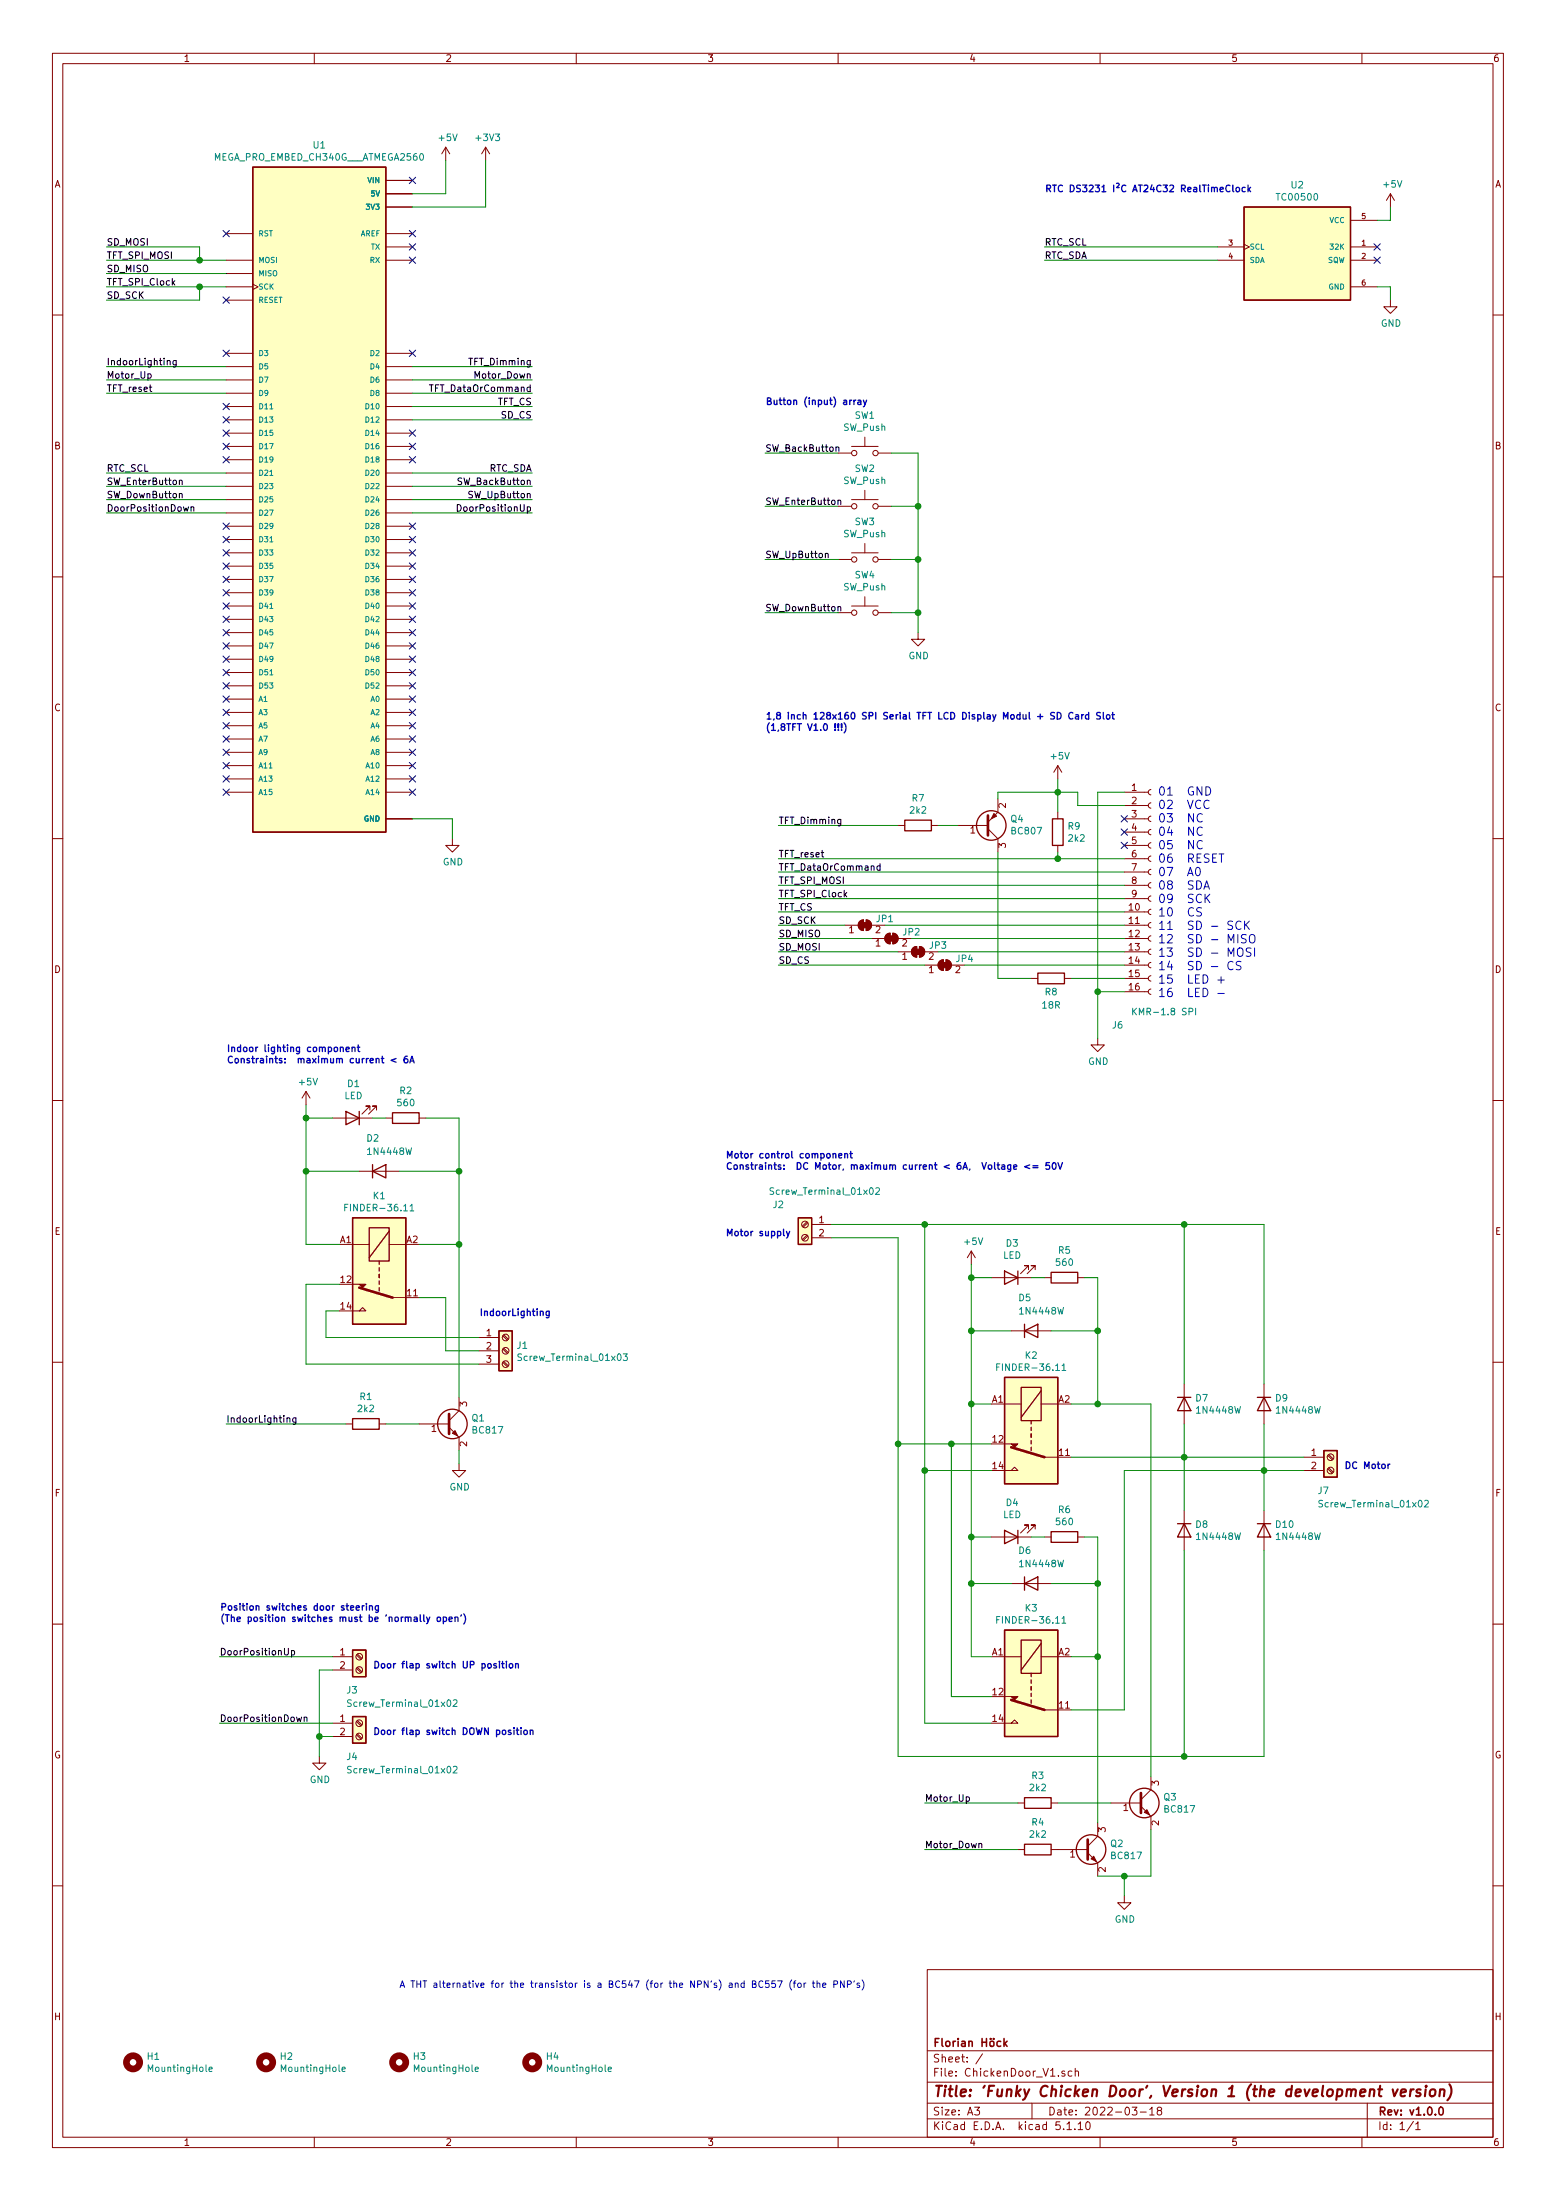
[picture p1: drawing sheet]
EESchema Schematic File Version 4
EELAYER 30 0
EELAYER END
$Descr A3 11693 16535 portrait
encoding utf-8
Sheet 1 1
Title "'Funky Chicken Door', Version 1 (the development version)"
Date "2022-03-18"
Rev "v1.0.0"
Comp "Florian Höck"
Comment1 ""
Comment2 ""
Comment3 ""
Comment4 ""
$EndDescr
$Comp
L power:GND #PWR013
U 1 1
P 8250 7800
F 0 "#PWR013" H 8250 7550 50  0001 C CNN
F 1 "GND" H 8255 7627 50  0000 C CNN
F 2 "" H 8250 7800 50  0001 C CNN
F 3 "" H 8250 7800 50  0001 C CNN
	1    8250 7800
	1    0    0    -1  
$EndComp
Text Notes 8700 7500 0    63   ~ 0
01  GND\n02  VCC\n03  NC\n04  NC\n05  NC\n06  RESET\n07  A0\n08  SDA\n09  SCK\n10  CS\n11  SD - SCK\n12  SD - MISO\n13  SD - MOSI\n14  SD - CS\n15  LED +\n16  LED -
Wire Wire Line
	8450 6450 7950 6450
Wire Wire Line
	8450 6550 5850 6550
Wire Wire Line
	8450 6650 5850 6650
Wire Wire Line
	8450 6750 5850 6750
Wire Wire Line
	8450 6850 5850 6850
Text Label 5850 6450 0    50   ~ 0
TFT_reset
Text Label 5850 6550 0    50   ~ 0
TFT_DataOrCommand
Text Label 5850 6650 0    50   ~ 0
TFT_SPI_MOSI
Text Label 5850 6750 0    50   ~ 0
TFT_SPI_Clock
Text Label 5850 6850 0    50   ~ 0
TFT_CS
Text Notes 5750 5500 0    50   ~ 10
1,8 inch 128x160 SPI Serial TFT LCD Display Modul + SD Card Slot\n(1,8TFT V1.0 !!!)
Text Notes 7850 1450 0    50   ~ 10
RTC DS3231 I²C AT24C32 RealTimeClock
Text Label 7850 1850 0    50   ~ 0
RTC_SCL
Text Label 7850 1950 0    50   ~ 0
RTC_SDA
$Comp
L Device:R R8
U 1 1
P 7900 7350
F 0 "R8" V 8000 7350 50  0000 C CNN
F 1 "18R" V 8100 7350 50  0000 C CNN
F 2 "Resistor_SMD:R_0805_2012Metric" V 7830 7350 50  0001 C CNN
F 3 "~" H 7900 7350 50  0001 C CNN
	1    7900 7350
	0    1    1    0   
$EndComp
Wire Wire Line
	8250 7450 8450 7450
$Comp
L power:+5V #PWR010
U 1 1
P 7950 5850
F 0 "#PWR010" H 7950 5700 50  0001 C CNN
F 1 "+5V" H 7965 6023 50  0000 C CNN
F 2 "" H 7950 5850 50  0001 C CNN
F 3 "" H 7950 5850 50  0001 C CNN
	1    7950 5850
	1    0    0    -1  
$EndComp
Wire Wire Line
	8450 6050 8100 6050
$Comp
L Device:R R9
U 1 1
P 7950 6250
F 0 "R9" H 8020 6296 50  0000 L CNN
F 1 "2k2" H 8020 6205 50  0000 L CNN
F 2 "Resistor_SMD:R_0805_2012Metric" V 7880 6250 50  0001 C CNN
F 3 "~" H 7950 6250 50  0001 C CNN
	1    7950 6250
	1    0    0    -1  
$EndComp
$Comp
L Switch:SW_Push SW1
U 1 1
P 6500 3400
F 0 "SW1" H 6500 3685 50  0000 C CNN
F 1 "SW_Push" H 6500 3594 50  0000 C CNN
F 2 "Button_Switch_THT:SW_PUSH_6mm_H9.5mm" H 6500 3600 50  0001 C CNN
F 3 "~" H 6500 3600 50  0001 C CNN
	1    6500 3400
	1    0    0    -1  
$EndComp
$Comp
L Switch:SW_Push SW2
U 1 1
P 6500 3800
F 0 "SW2" H 6500 4085 50  0000 C CNN
F 1 "SW_Push" H 6500 3994 50  0000 C CNN
F 2 "Button_Switch_THT:SW_PUSH_6mm_H9.5mm" H 6500 4000 50  0001 C CNN
F 3 "~" H 6500 4000 50  0001 C CNN
	1    6500 3800
	1    0    0    -1  
$EndComp
$Comp
L Switch:SW_Push SW3
U 1 1
P 6500 4200
F 0 "SW3" H 6500 4485 50  0000 C CNN
F 1 "SW_Push" H 6500 4394 50  0000 C CNN
F 2 "Button_Switch_THT:SW_PUSH_6mm_H9.5mm" H 6500 4400 50  0001 C CNN
F 3 "~" H 6500 4400 50  0001 C CNN
	1    6500 4200
	1    0    0    -1  
$EndComp
$Comp
L Switch:SW_Push SW4
U 1 1
P 6500 4600
F 0 "SW4" H 6500 4885 50  0000 C CNN
F 1 "SW_Push" H 6500 4794 50  0000 C CNN
F 2 "Button_Switch_THT:SW_PUSH_6mm_H9.5mm" H 6500 4800 50  0001 C CNN
F 3 "~" H 6500 4800 50  0001 C CNN
	1    6500 4600
	1    0    0    -1  
$EndComp
$Comp
L power:GND #PWR07
U 1 1
P 6900 4750
F 0 "#PWR07" H 6900 4500 50  0001 C CNN
F 1 "GND" H 6905 4577 50  0000 C CNN
F 2 "" H 6900 4750 50  0001 C CNN
F 3 "" H 6900 4750 50  0001 C CNN
	1    6900 4750
	1    0    0    -1  
$EndComp
Wire Wire Line
	6700 4600 6900 4600
Wire Wire Line
	6900 4600 6900 4750
Wire Wire Line
	6900 4600 6900 4200
Wire Wire Line
	6900 4200 6700 4200
Connection ~ 6900 4600
Wire Wire Line
	6900 4200 6900 3800
Wire Wire Line
	6900 3800 6700 3800
Connection ~ 6900 4200
Wire Wire Line
	6900 3800 6900 3400
Wire Wire Line
	6900 3400 6700 3400
Connection ~ 6900 3800
Wire Wire Line
	5750 3400 6300 3400
Wire Wire Line
	6300 3800 5750 3800
Wire Wire Line
	6300 4200 5750 4200
Wire Wire Line
	6300 4600 5750 4600
Text Label 5750 3400 0    50   ~ 0
SW_BackButton
Text Label 5750 3800 0    50   ~ 0
SW_EnterButton
Text Label 5750 4200 0    50   ~ 0
SW_UpButton
Text Label 5750 4600 0    50   ~ 0
SW_DownButton
$Comp
L Connector:Screw_Terminal_01x02 J7
U 1 1
P 10000 10950
F 0 "J7" H 9900 10700 50  0000 L CNN
F 1 "Screw_Terminal_01x02" H 9900 10600 50  0000 L CNN
F 2 "TerminalBlock_Phoenix:TerminalBlock_Phoenix_MKDS-1,5-2-5.08_1x02_P5.08mm_Horizontal" H 10000 10950 50  0001 C CNN
F 3 "~" H 10000 10950 50  0001 C CNN
	1    10000 10950
	1    0    0    -1  
$EndComp
$Comp
L Connector:Screw_Terminal_01x02 J2
U 1 1
P 6050 9200
F 0 "J2" H 6250 9350 50  0000 C CNN
F 1 "Screw_Terminal_01x02" H 5900 9450 50  0000 C CNN
F 2 "TerminalBlock_Phoenix:TerminalBlock_Phoenix_MKDS-1,5-2-5.08_1x02_P5.08mm_Horizontal" H 6050 9200 50  0001 C CNN
F 3 "~" H 6050 9200 50  0001 C CNN
	1    6050 9200
	-1   0    0    -1  
$EndComp
Wire Wire Line
	7450 10550 7300 10550
Wire Wire Line
	7300 10550 7300 10000
Wire Wire Line
	7300 10000 7600 10000
Wire Wire Line
	7450 12450 7300 12450
Wire Wire Line
	7300 12450 7300 11900
Wire Wire Line
	7300 11900 7600 11900
Wire Wire Line
	7900 11900 8250 11900
Wire Wire Line
	8250 11900 8250 12450
Wire Wire Line
	8250 12450 8050 12450
Wire Wire Line
	7900 10000 8250 10000
Wire Wire Line
	8250 10000 8250 10550
Wire Wire Line
	8250 10550 8050 10550
Wire Wire Line
	7450 12750 7150 12750
Wire Wire Line
	7150 12750 7150 10850
Wire Wire Line
	7150 10850 7450 10850
Wire Wire Line
	7450 11050 6950 11050
Wire Wire Line
	6950 11050 6950 12950
Wire Wire Line
	6950 12950 7450 12950
Wire Wire Line
	8050 10950 8900 10950
Wire Wire Line
	8450 11050 8450 12850
Wire Wire Line
	8450 12850 8050 12850
Text Notes 10100 11050 0    50   ~ 10
DC Motor
Text Notes 5450 9300 0    50   ~ 10
Motor supply
$Comp
L power:+5V #PWR06
U 1 1
P 7300 9500
F 0 "#PWR06" H 7300 9350 50  0001 C CNN
F 1 "+5V" H 7315 9673 50  0000 C CNN
F 2 "" H 7300 9500 50  0001 C CNN
F 3 "" H 7300 9500 50  0001 C CNN
	1    7300 9500
	1    0    0    -1  
$EndComp
Wire Wire Line
	7300 9500 7300 9600
Connection ~ 7300 10000
Wire Wire Line
	7300 10550 7300 11550
Connection ~ 7300 10550
Connection ~ 7300 11900
$Comp
L Device:R R4
U 1 1
P 7800 13900
F 0 "R4" V 7593 13900 50  0000 C CNN
F 1 "2k2" V 7684 13900 50  0000 C CNN
F 2 "Resistor_SMD:R_0805_2012Metric" V 7730 13900 50  0001 C CNN
F 3 "~" H 7800 13900 50  0001 C CNN
	1    7800 13900
	0    1    1    0   
$EndComp
Wire Wire Line
	8250 12450 8250 13700
Connection ~ 8250 12450
$Comp
L Device:R R3
U 1 1
P 7800 13550
F 0 "R3" V 7593 13550 50  0000 C CNN
F 1 "2k2" V 7684 13550 50  0000 C CNN
F 2 "Resistor_SMD:R_0805_2012Metric" V 7730 13550 50  0001 C CNN
F 3 "~" H 7800 13550 50  0001 C CNN
	1    7800 13550
	0    1    1    0   
$EndComp
Wire Wire Line
	7950 13550 8350 13550
Wire Wire Line
	8250 10550 8650 10550
Wire Wire Line
	8650 10550 8650 13350
Connection ~ 8250 10550
$Comp
L power:GND #PWR09
U 1 1
P 8450 14250
F 0 "#PWR09" H 8450 14000 50  0001 C CNN
F 1 "GND" H 8455 14077 50  0000 C CNN
F 2 "" H 8450 14250 50  0001 C CNN
F 3 "" H 8450 14250 50  0001 C CNN
	1    8450 14250
	1    0    0    -1  
$EndComp
Wire Wire Line
	8650 13750 8650 14100
Wire Wire Line
	8650 14100 8450 14100
Wire Wire Line
	8450 14250 8450 14100
Connection ~ 8450 14100
Wire Wire Line
	8450 14100 8250 14100
Wire Wire Line
	7650 13550 6950 13550
Wire Wire Line
	7650 13900 6950 13900
Text Label 6950 13550 0    50   ~ 0
Motor_Up
Text Label 6950 13900 0    50   ~ 0
Motor_Down
Wire Wire Line
	2500 12450 1650 12450
Wire Wire Line
	2500 12950 1650 12950
Text Label 1650 12450 0    50   ~ 0
DoorPositionUp
Text Label 1650 12950 0    50   ~ 0
DoorPositionDown
$Comp
L Connector:Screw_Terminal_01x02 J3
U 1 1
P 2700 12450
F 0 "J3" H 2600 12200 50  0000 L CNN
F 1 "Screw_Terminal_01x02" H 2600 12100 50  0000 L CNN
F 2 "TerminalBlock_Phoenix:TerminalBlock_Phoenix_MKDS-1,5-2-5.08_1x02_P5.08mm_Horizontal" H 2700 12450 50  0001 C CNN
F 3 "~" H 2700 12450 50  0001 C CNN
	1    2700 12450
	1    0    0    -1  
$EndComp
$Comp
L Connector:Screw_Terminal_01x02 J4
U 1 1
P 2700 12950
F 0 "J4" H 2600 12700 50  0000 L CNN
F 1 "Screw_Terminal_01x02" H 2600 12600 50  0000 L CNN
F 2 "TerminalBlock_Phoenix:TerminalBlock_Phoenix_MKDS-1,5-2-5.08_1x02_P5.08mm_Horizontal" H 2700 12950 50  0001 C CNN
F 3 "~" H 2700 12950 50  0001 C CNN
	1    2700 12950
	1    0    0    -1  
$EndComp
$Comp
L power:GND #PWR08
U 1 1
P 2400 13200
F 0 "#PWR08" H 2400 12950 50  0001 C CNN
F 1 "GND" H 2405 13027 50  0000 C CNN
F 2 "" H 2400 13200 50  0001 C CNN
F 3 "" H 2400 13200 50  0001 C CNN
	1    2400 13200
	1    0    0    -1  
$EndComp
Wire Wire Line
	2400 13200 2400 13050
Wire Wire Line
	2400 13050 2500 13050
Wire Wire Line
	2400 13050 2400 12550
Wire Wire Line
	2400 12550 2500 12550
Connection ~ 2400 13050
Text Notes 2800 12550 0    50   ~ 10
Door flap switch UP position
Text Notes 2800 13050 0    50   ~ 10
Door flap switch DOWN position
Wire Wire Line
	6250 9200 6950 9200
Wire Wire Line
	6950 9200 6950 11050
Connection ~ 6950 11050
Wire Wire Line
	6250 9300 6750 9300
Wire Wire Line
	6750 9300 6750 10850
Wire Wire Line
	6750 10850 7150 10850
Connection ~ 7150 10850
Wire Wire Line
	8450 11050 9500 11050
$Comp
L Diode:1N4448W D7
U 1 1
P 8900 10550
F 0 "D7" V 8854 10630 50  0000 L CNN
F 1 "1N4448W" V 8945 10630 50  0000 L CNN
F 2 "Diode_SMD:D_SOD-123" H 8900 10375 50  0001 C CNN
F 3 "https://www.vishay.com/docs/85722/1n4448w.pdf" H 8900 10550 50  0001 C CNN
	1    8900 10550
	0    1    1    0   
$EndComp
$Comp
L Diode:1N4448W D9
U 1 1
P 9500 10550
F 0 "D9" V 9454 10630 50  0000 L CNN
F 1 "1N4448W" V 9545 10630 50  0000 L CNN
F 2 "Diode_SMD:D_SOD-123" H 9500 10375 50  0001 C CNN
F 3 "https://www.vishay.com/docs/85722/1n4448w.pdf" H 9500 10550 50  0001 C CNN
	1    9500 10550
	0    1    1    0   
$EndComp
$Comp
L Diode:1N4448W D8
U 1 1
P 8900 11500
F 0 "D8" V 8854 11580 50  0000 L CNN
F 1 "1N4448W" V 8945 11580 50  0000 L CNN
F 2 "Diode_SMD:D_SOD-123" H 8900 11325 50  0001 C CNN
F 3 "https://www.vishay.com/docs/85722/1n4448w.pdf" H 8900 11500 50  0001 C CNN
	1    8900 11500
	0    1    1    0   
$EndComp
$Comp
L Diode:1N4448W D10
U 1 1
P 9500 11500
F 0 "D10" V 9454 11580 50  0000 L CNN
F 1 "1N4448W" V 9545 11580 50  0000 L CNN
F 2 "Diode_SMD:D_SOD-123" H 9500 11325 50  0001 C CNN
F 3 "https://www.vishay.com/docs/85722/1n4448w.pdf" H 9500 11500 50  0001 C CNN
	1    9500 11500
	0    1    1    0   
$EndComp
Wire Wire Line
	8900 10700 8900 10950
Wire Wire Line
	9500 10700 9500 11050
Connection ~ 8900 10950
Wire Wire Line
	8900 10950 9800 10950
Wire Wire Line
	8900 10950 8900 11350
Connection ~ 9500 11050
Wire Wire Line
	9500 11050 9800 11050
Wire Wire Line
	9500 11050 9500 11350
Wire Wire Line
	6950 9200 8900 9200
Wire Wire Line
	8900 9200 8900 10400
Connection ~ 6950 9200
Wire Wire Line
	8900 9200 9500 9200
Wire Wire Line
	9500 9200 9500 10400
Connection ~ 8900 9200
Wire Wire Line
	6750 10850 6750 13200
Wire Wire Line
	6750 13200 8900 13200
Wire Wire Line
	8900 13200 8900 11650
Connection ~ 6750 10850
Wire Wire Line
	8900 13200 9500 13200
Wire Wire Line
	9500 13200 9500 11650
Connection ~ 8900 13200
$Comp
L power:GND #PWR02
U 1 1
P 3450 11000
F 0 "#PWR02" H 3450 10750 50  0001 C CNN
F 1 "GND" H 3455 10827 50  0000 C CNN
F 2 "" H 3450 11000 50  0001 C CNN
F 3 "" H 3450 11000 50  0001 C CNN
	1    3450 11000
	1    0    0    -1  
$EndComp
$Comp
L power:+5V #PWR01
U 1 1
P 2300 8300
F 0 "#PWR01" H 2300 8150 50  0001 C CNN
F 1 "+5V" H 2315 8473 50  0000 C CNN
F 2 "" H 2300 8300 50  0001 C CNN
F 3 "" H 2300 8300 50  0001 C CNN
	1    2300 8300
	1    0    0    -1  
$EndComp
$Comp
L Connector:Screw_Terminal_01x03 J1
U 1 1
P 3800 10150
F 0 "J1" H 3880 10192 50  0000 L CNN
F 1 "Screw_Terminal_01x03" H 3880 10101 50  0000 L CNN
F 2 "TerminalBlock_Phoenix:TerminalBlock_Phoenix_MKDS-1,5-3-5.08_1x03_P5.08mm_Horizontal" H 3800 10150 50  0001 C CNN
F 3 "~" H 3800 10150 50  0001 C CNN
	1    3800 10150
	1    0    0    -1  
$EndComp
Wire Wire Line
	3600 10050 2450 10050
Wire Wire Line
	2450 10050 2450 9850
Wire Wire Line
	2450 9850 2550 9850
Wire Wire Line
	3600 10150 3350 10150
Wire Wire Line
	3350 10150 3350 9750
Wire Wire Line
	3350 9750 3150 9750
Wire Wire Line
	3600 10250 2300 10250
Wire Wire Line
	2300 10250 2300 9650
Wire Wire Line
	2300 9650 2550 9650
Wire Wire Line
	2550 9350 2300 9350
Wire Wire Line
	3000 8800 3450 8800
Wire Wire Line
	3450 8800 3450 9350
Wire Wire Line
	3150 9350 3450 9350
Connection ~ 3450 9350
Wire Wire Line
	3450 9350 3450 10500
Wire Wire Line
	3450 11000 3450 10900
Wire Wire Line
	3150 10700 2900 10700
$Comp
L Device:R R1
U 1 1
P 2750 10700
F 0 "R1" V 2543 10700 50  0000 C CNN
F 1 "2k2" V 2634 10700 50  0000 C CNN
F 2 "Resistor_SMD:R_0805_2012Metric" V 2680 10700 50  0001 C CNN
F 3 "~" H 2750 10700 50  0001 C CNN
	1    2750 10700
	0    1    1    0   
$EndComp
Wire Wire Line
	2600 10700 1700 10700
Text Label 1700 10700 0    50   ~ 0
IndoorLighting
Text Notes 3600 9900 0    50   ~ 10
IndoorLighting
$Comp
L Device:LED D3
U 1 1
P 7600 9600
F 0 "D3" H 7593 9345 50  0000 C CNN
F 1 "LED" H 7593 9436 50  0000 C CNN
F 2 "LED_SMD:LED_1206_3216Metric" H 7600 9600 50  0001 C CNN
F 3 "~" H 7600 9600 50  0001 C CNN
	1    7600 9600
	-1   0    0    1   
$EndComp
$Comp
L Device:R R5
U 1 1
P 8000 9600
F 0 "R5" V 7793 9600 50  0000 C CNN
F 1 "560" V 7884 9600 50  0000 C CNN
F 2 "Resistor_SMD:R_0805_2012Metric" V 7930 9600 50  0001 C CNN
F 3 "~" H 8000 9600 50  0001 C CNN
	1    8000 9600
	0    1    1    0   
$EndComp
Wire Wire Line
	7750 9600 7850 9600
$Comp
L Device:LED D4
U 1 1
P 7600 11550
F 0 "D4" H 7593 11295 50  0000 C CNN
F 1 "LED" H 7593 11386 50  0000 C CNN
F 2 "LED_SMD:LED_1206_3216Metric" H 7600 11550 50  0001 C CNN
F 3 "~" H 7600 11550 50  0001 C CNN
	1    7600 11550
	-1   0    0    1   
$EndComp
$Comp
L Device:R R6
U 1 1
P 8000 11550
F 0 "R6" V 7793 11550 50  0000 C CNN
F 1 "560" V 7884 11550 50  0000 C CNN
F 2 "Resistor_SMD:R_0805_2012Metric" V 7930 11550 50  0001 C CNN
F 3 "~" H 8000 11550 50  0001 C CNN
	1    8000 11550
	0    1    1    0   
$EndComp
Wire Wire Line
	7750 11550 7850 11550
Wire Wire Line
	7450 9600 7300 9600
Connection ~ 7300 9600
Wire Wire Line
	7300 9600 7300 10000
Wire Wire Line
	8250 10000 8250 9600
Wire Wire Line
	8250 9600 8150 9600
Connection ~ 8250 10000
Wire Wire Line
	7450 11550 7300 11550
Connection ~ 7300 11550
Wire Wire Line
	7300 11550 7300 11900
Wire Wire Line
	8250 11900 8250 11550
Wire Wire Line
	8250 11550 8150 11550
Connection ~ 8250 11900
$Comp
L Device:LED D1
U 1 1
P 2650 8400
F 0 "D1" H 2643 8145 50  0000 C CNN
F 1 "LED" H 2643 8236 50  0000 C CNN
F 2 "LED_SMD:LED_1206_3216Metric" H 2650 8400 50  0001 C CNN
F 3 "~" H 2650 8400 50  0001 C CNN
	1    2650 8400
	-1   0    0    1   
$EndComp
$Comp
L Device:R R2
U 1 1
P 3050 8400
F 0 "R2" V 2843 8400 50  0000 C CNN
F 1 "560" V 2934 8400 50  0000 C CNN
F 2 "Resistor_SMD:R_0805_2012Metric" V 2980 8400 50  0001 C CNN
F 3 "~" H 3050 8400 50  0001 C CNN
	1    3050 8400
	0    1    1    0   
$EndComp
Wire Wire Line
	2800 8400 2900 8400
Wire Wire Line
	2500 8400 2300 8400
Connection ~ 2300 8400
Wire Wire Line
	2300 8400 2300 8300
Wire Wire Line
	3450 8400 3450 8800
Wire Wire Line
	3200 8400 3450 8400
Connection ~ 3450 8800
Text Notes 5750 3050 0    50   ~ 10
Button (input) array
Text Notes 5450 8800 0    50   ~ 10
Motor control component\nConstraints:  DC Motor, maximum current < 6A,  Voltage <= 50V
Text Notes 1700 8000 0    50   ~ 10
Indoor lighting component\nConstraints:  maximum current < 6A
Text Notes 1650 12200 0    50   ~ 10
Position switches door steering\n(The position switches must be 'normally open')
NoConn ~ 8450 6150
NoConn ~ 8450 6250
NoConn ~ 8450 6350
$Comp
L Relay:FINDER-36.11 K1
U 1 1
P 2850 9550
F 0 "K1" V 2283 9550 50  0000 C CNN
F 1 "FINDER-36.11" V 2374 9550 50  0000 C CNN
F 2 "Relay_THT:Relay_SPDT_Finder_36.11" H 4120 9520 50  0001 C CNN
F 3 "https://gfinder.findernet.com/public/attachments/36/EN/S36EN.pdf" H 2850 9550 50  0001 C CNN
	1    2850 9550
	0    -1   1    0   
$EndComp
$Comp
L Relay:FINDER-36.11 K2
U 1 1
P 7750 10750
F 0 "K2" V 7183 10750 50  0000 C CNN
F 1 "FINDER-36.11" V 7274 10750 50  0000 C CNN
F 2 "Relay_THT:Relay_SPDT_Finder_36.11" H 9020 10720 50  0001 C CNN
F 3 "https://gfinder.findernet.com/public/attachments/36/EN/S36EN.pdf" H 7750 10750 50  0001 C CNN
	1    7750 10750
	0    -1   1    0   
$EndComp
$Comp
L Relay:FINDER-36.11 K3
U 1 1
P 7750 12650
F 0 "K3" V 7183 12650 50  0000 C CNN
F 1 "FINDER-36.11" V 7274 12650 50  0000 C CNN
F 2 "Relay_THT:Relay_SPDT_Finder_36.11" H 9020 12620 50  0001 C CNN
F 3 "https://gfinder.findernet.com/public/attachments/36/EN/S36EN.pdf" H 7750 12650 50  0001 C CNN
	1    7750 12650
	0    -1   1    0   
$EndComp
Wire Wire Line
	8050 7350 8450 7350
Wire Wire Line
	8250 5950 8250 7450
Wire Wire Line
	8250 5950 8450 5950
Connection ~ 8250 7450
Wire Wire Line
	8250 7450 8250 7800
Wire Wire Line
	7950 6400 7950 6450
Connection ~ 7950 6450
Wire Wire Line
	7500 7350 7750 7350
Wire Wire Line
	5850 6450 7950 6450
Wire Wire Line
	7500 6400 7500 7350
Wire Wire Line
	7050 6200 7200 6200
$Comp
L Device:R R7
U 1 1
P 6900 6200
F 0 "R7" V 6693 6200 50  0000 C CNN
F 1 "2k2" V 6784 6200 50  0000 C CNN
F 2 "Resistor_SMD:R_0805_2012Metric" V 6830 6200 50  0001 C CNN
F 3 "~" H 6900 6200 50  0001 C CNN
	1    6900 6200
	0    1    1    0   
$EndComp
Text Label 5850 6200 0    50   ~ 0
TFT_Dimming
Wire Wire Line
	6750 6200 5850 6200
Wire Wire Line
	7950 5850 7950 5950
Connection ~ 7950 5950
Wire Wire Line
	8100 5950 7950 5950
Wire Wire Line
	7950 5950 7950 6100
Wire Wire Line
	8100 6050 8100 5950
Wire Wire Line
	7950 5950 7500 5950
Wire Wire Line
	7500 5950 7500 6000
$Comp
L Mechanical:MountingHole H1
U 1 1
P 1000 15500
F 0 "H1" H 1100 15546 50  0000 L CNN
F 1 "MountingHole" H 1100 15455 50  0000 L CNN
F 2 "MountingHole:MountingHole_4.3mm_M4_DIN965" H 1000 15500 50  0001 C CNN
F 3 "~" H 1000 15500 50  0001 C CNN
	1    1000 15500
	1    0    0    -1  
$EndComp
$Comp
L Mechanical:MountingHole H2
U 1 1
P 2000 15500
F 0 "H2" H 2100 15546 50  0000 L CNN
F 1 "MountingHole" H 2100 15455 50  0000 L CNN
F 2 "MountingHole:MountingHole_4.3mm_M4_DIN965" H 2000 15500 50  0001 C CNN
F 3 "~" H 2000 15500 50  0001 C CNN
	1    2000 15500
	1    0    0    -1  
$EndComp
$Comp
L Mechanical:MountingHole H3
U 1 1
P 3000 15500
F 0 "H3" H 3100 15546 50  0000 L CNN
F 1 "MountingHole" H 3100 15455 50  0000 L CNN
F 2 "MountingHole:MountingHole_4.3mm_M4_DIN965" H 3000 15500 50  0001 C CNN
F 3 "~" H 3000 15500 50  0001 C CNN
	1    3000 15500
	1    0    0    -1  
$EndComp
$Comp
L Mechanical:MountingHole H4
U 1 1
P 4000 15500
F 0 "H4" H 4100 15546 50  0000 L CNN
F 1 "MountingHole" H 4100 15455 50  0000 L CNN
F 2 "MountingHole:MountingHole_4.3mm_M4_DIN965" H 4000 15500 50  0001 C CNN
F 3 "~" H 4000 15500 50  0001 C CNN
	1    4000 15500
	1    0    0    -1  
$EndComp
$Comp
L MEGA_PRO_EMBED_CH340G___ATMEGA2560:MEGA_PRO_EMBED_CH340G___ATMEGA2560 U1
U 1 1
P 2400 3750
F 0 "U1" H 2400 6417 50  0000 C CNN
F 1 "MEGA_PRO_EMBED_CH340G___ATMEGA2560" H 2400 6326 50  0000 C CNN
F 2 "MEGA_PRO_EMBED_CH340G___ATMEGA2560:MODULE_MEGA_PRO_EMBED_CH340G___ATMEGA2560" H 2400 3750 50  0001 L BNN
F 3 "" H 2400 3750 50  0001 L BNN
F 4 "" H 2400 3750 50  0001 L BNN "MAXIMUM_PACKAGE_HIEGHT"
F 5 "Robotdyn" H 2400 3750 50  0001 L BNN "MANUFACTURER"
F 6 "12/May/2017" H 2400 3750 50  0001 L BNN "PARTREV"
F 7 "Manufacturer Recommendations" H 2400 3750 50  0001 L BNN "STANDARD"
	1    2400 3750
	1    0    0    -1  
$EndComp
Wire Wire Line
	800  3550 1700 3550
Text Label 800  3550 0    50   ~ 0
RTC_SCL
Wire Wire Line
	1700 3850 800  3850
Text Label 800  3850 0    50   ~ 0
DoorPositionDown
Text Label 4000 3850 2    50   ~ 0
DoorPositionUp
Wire Wire Line
	3100 3850 4000 3850
Wire Wire Line
	3100 3650 4000 3650
Wire Wire Line
	1700 3650 800  3650
Wire Wire Line
	3100 3750 4000 3750
Wire Wire Line
	1700 3750 800  3750
Text Label 4000 3650 2    50   ~ 0
SW_BackButton
Text Label 800  3650 0    50   ~ 0
SW_EnterButton
Text Label 4000 3750 2    50   ~ 0
SW_UpButton
Text Label 800  3750 0    50   ~ 0
SW_DownButton
Wire Wire Line
	3100 3550 4000 3550
Text Label 4000 3550 2    50   ~ 0
RTC_SDA
Wire Wire Line
	3100 2950 4000 2950
Wire Wire Line
	1700 2950 800  2950
Wire Wire Line
	3100 3050 4000 3050
Text Label 4000 2950 2    50   ~ 0
TFT_DataOrCommand
Text Label 800  2950 0    50   ~ 0
TFT_reset
Text Label 4000 3050 2    50   ~ 0
TFT_CS
Wire Wire Line
	3100 2750 4000 2750
Text Label 4000 2750 2    50   ~ 0
TFT_Dimming
Wire Wire Line
	1700 2850 800  2850
Wire Wire Line
	3100 2850 4000 2850
Text Label 800  2850 0    50   ~ 0
Motor_Up
Text Label 4000 2850 2    50   ~ 0
Motor_Down
Wire Wire Line
	1700 2750 800  2750
Text Label 800  2750 0    50   ~ 0
IndoorLighting
$Comp
L power:+3V3 #PWR05
U 1 1
P 3650 1200
F 0 "#PWR05" H 3650 1050 50  0001 C CNN
F 1 "+3V3" H 3665 1373 50  0000 C CNN
F 2 "" H 3650 1200 50  0001 C CNN
F 3 "" H 3650 1200 50  0001 C CNN
	1    3650 1200
	1    0    0    -1  
$EndComp
$Comp
L power:+5V #PWR03
U 1 1
P 3350 1200
F 0 "#PWR03" H 3350 1050 50  0001 C CNN
F 1 "+5V" H 3365 1373 50  0000 C CNN
F 2 "" H 3350 1200 50  0001 C CNN
F 3 "" H 3350 1200 50  0001 C CNN
	1    3350 1200
	1    0    0    -1  
$EndComp
Wire Wire Line
	3100 1450 3350 1450
Wire Wire Line
	3350 1450 3350 1200
Wire Wire Line
	3100 1550 3650 1550
Wire Wire Line
	3650 1550 3650 1200
Text Label 800  1950 0    50   ~ 0
TFT_SPI_MOSI
Text Label 800  2150 0    50   ~ 0
TFT_SPI_Clock
Wire Wire Line
	800  1950 1500 1950
Wire Wire Line
	800  2150 1500 2150
$Comp
L power:GND #PWR04
U 1 1
P 3400 6300
F 0 "#PWR04" H 3400 6050 50  0001 C CNN
F 1 "GND" H 3405 6127 50  0000 C CNN
F 2 "" H 3400 6300 50  0001 C CNN
F 3 "" H 3400 6300 50  0001 C CNN
	1    3400 6300
	1    0    0    -1  
$EndComp
Wire Wire Line
	3100 6150 3400 6150
Wire Wire Line
	3400 6150 3400 6300
NoConn ~ 3100 1350
NoConn ~ 3100 1750
NoConn ~ 3100 1850
NoConn ~ 3100 1950
NoConn ~ 1700 1750
NoConn ~ 1700 2250
NoConn ~ 1700 5950
NoConn ~ 1700 5850
NoConn ~ 1700 5750
NoConn ~ 1700 5650
NoConn ~ 1700 5550
NoConn ~ 1700 5450
NoConn ~ 1700 5350
NoConn ~ 1700 5250
NoConn ~ 1700 5150
NoConn ~ 1700 5050
NoConn ~ 1700 4950
NoConn ~ 1700 4850
NoConn ~ 1700 4750
NoConn ~ 1700 4650
NoConn ~ 1700 4550
NoConn ~ 1700 4450
NoConn ~ 1700 4350
NoConn ~ 1700 4250
NoConn ~ 1700 4150
NoConn ~ 1700 4050
NoConn ~ 1700 3950
NoConn ~ 3100 5950
NoConn ~ 3100 5850
NoConn ~ 3100 5750
NoConn ~ 3100 5650
NoConn ~ 3100 5550
NoConn ~ 3100 5450
NoConn ~ 3100 5350
NoConn ~ 3100 5250
NoConn ~ 3100 5150
NoConn ~ 3100 5050
NoConn ~ 3100 4950
NoConn ~ 3100 4850
NoConn ~ 3100 4750
NoConn ~ 3100 4650
NoConn ~ 3100 4550
NoConn ~ 3100 4450
NoConn ~ 3100 4350
NoConn ~ 3100 4250
NoConn ~ 3100 4150
NoConn ~ 3100 4050
NoConn ~ 3100 3950
NoConn ~ 1700 3450
NoConn ~ 1700 3350
NoConn ~ 1700 3250
NoConn ~ 1700 3150
NoConn ~ 1700 3050
NoConn ~ 1700 2650
NoConn ~ 3100 2650
NoConn ~ 3100 3250
NoConn ~ 3100 3350
NoConn ~ 3100 3450
Wire Wire Line
	2300 8800 2300 8400
Wire Wire Line
	2300 9350 2300 8800
Connection ~ 2300 8800
Wire Wire Line
	2700 8800 2300 8800
$Comp
L Diode:1N4448W D2
U 1 1
P 2850 8800
F 0 "D2" H 2750 9050 50  0000 L CNN
F 1 "1N4448W" H 2750 8950 50  0000 L CNN
F 2 "Diode_SMD:D_SOD-123" H 2850 8625 50  0001 C CNN
F 3 "https://www.vishay.com/docs/85722/1n4448w.pdf" H 2850 8800 50  0001 C CNN
	1    2850 8800
	1    0    0    -1  
$EndComp
$Comp
L Diode:1N4448W D5
U 1 1
P 7750 10000
F 0 "D5" H 7650 10250 50  0000 L CNN
F 1 "1N4448W" H 7650 10150 50  0000 L CNN
F 2 "Diode_SMD:D_SOD-123" H 7750 9825 50  0001 C CNN
F 3 "https://www.vishay.com/docs/85722/1n4448w.pdf" H 7750 10000 50  0001 C CNN
	1    7750 10000
	1    0    0    -1  
$EndComp
$Comp
L Diode:1N4448W D6
U 1 1
P 7750 11900
F 0 "D6" H 7650 12150 50  0000 L CNN
F 1 "1N4448W" H 7650 12050 50  0000 L CNN
F 2 "Diode_SMD:D_SOD-123" H 7750 11725 50  0001 C CNN
F 3 "https://www.vishay.com/docs/85722/1n4448w.pdf" H 7750 11900 50  0001 C CNN
	1    7750 11900
	1    0    0    -1  
$EndComp
Text Notes 3000 14950 0    50   ~ 0
A THT alternative for the transistor is a BC547 (for the NPN's) and BC557 (for the PNP's)
$Comp
L Transistor_BJT:BC817 Q1
U 1 1
P 3350 10700
F 0 "Q1" H 3541 10746 50  0000 L CNN
F 1 "BC817" H 3541 10655 50  0000 L CNN
F 2 "Package_TO_SOT_SMD:SOT-23" H 3550 10625 50  0001 L CIN
F 3 "https://www.onsemi.com/pub/Collateral/BC818-D.pdf" H 3350 10700 50  0001 L CNN
	1    3350 10700
	1    0    0    -1  
$EndComp
$Comp
L Transistor_BJT:BC817 Q3
U 1 1
P 8550 13550
F 0 "Q3" H 8741 13596 50  0000 L CNN
F 1 "BC817" H 8741 13505 50  0000 L CNN
F 2 "Package_TO_SOT_SMD:SOT-23" H 8750 13475 50  0001 L CIN
F 3 "https://www.onsemi.com/pub/Collateral/BC818-D.pdf" H 8550 13550 50  0001 L CNN
	1    8550 13550
	1    0    0    -1  
$EndComp
$Comp
L Transistor_BJT:BC817 Q2
U 1 1
P 8150 13900
F 0 "Q2" H 8341 13946 50  0000 L CNN
F 1 "BC817" H 8341 13855 50  0000 L CNN
F 2 "Package_TO_SOT_SMD:SOT-23" H 8350 13825 50  0001 L CIN
F 3 "https://www.onsemi.com/pub/Collateral/BC818-D.pdf" H 8150 13900 50  0001 L CNN
	1    8150 13900
	1    0    0    -1  
$EndComp
$Comp
L Transistor_BJT:BC807 Q4
U 1 1
P 7400 6200
F 0 "Q4" H 7591 6154 50  0000 L CNN
F 1 "BC807" H 7591 6245 50  0000 L CNN
F 2 "Package_TO_SOT_SMD:SOT-23" H 7600 6125 50  0001 L CIN
F 3 "https://www.onsemi.com/pub/Collateral/BC808-D.pdf" H 7400 6200 50  0001 L CNN
	1    7400 6200
	1    0    0    1   
$EndComp
$Comp
L TC00500:TC00500 U2
U 1 1
P 9750 1850
F 0 "U2" H 9750 2317 50  0000 C CNN
F 1 "TC00500" H 9750 2226 50  0000 C CNN
F 2 "TC00500_DS3231_AT24C32:MODULE_TC00500_FHk_BatteryUpside" H 9750 1850 50  0001 L BNN
F 3 "" H 9750 1850 50  0001 L BNN
F 4 "N/A" H 9750 1850 50  0001 L BNN "PARTREV"
F 5 "YKS" H 9750 1850 50  0001 L BNN "MANUFACTURER"
F 6 "37.5 mm" H 9750 1850 50  0001 L BNN "MAXIMUM_PACKAGE_HEIGHT"
F 7 "Manufacturer Recommendations" H 9750 1850 50  0001 L BNN "STANDARD"
	1    9750 1850
	1    0    0    -1  
$EndComp
$Comp
L power:+5V #PWR0101
U 1 1
P 10450 1550
F 0 "#PWR0101" H 10450 1400 50  0001 C CNN
F 1 "+5V" H 10465 1723 50  0000 C CNN
F 2 "" H 10450 1550 50  0001 C CNN
F 3 "" H 10450 1550 50  0001 C CNN
	1    10450 1550
	1    0    0    -1  
$EndComp
$Comp
L power:GND #PWR0102
U 1 1
P 10450 2250
F 0 "#PWR0102" H 10450 2000 50  0001 C CNN
F 1 "GND" H 10455 2077 50  0000 C CNN
F 2 "" H 10450 2250 50  0001 C CNN
F 3 "" H 10450 2250 50  0001 C CNN
	1    10450 2250
	1    0    0    -1  
$EndComp
Wire Wire Line
	10350 2150 10450 2150
Wire Wire Line
	10450 2150 10450 2250
Wire Wire Line
	10350 1650 10450 1650
Wire Wire Line
	10450 1650 10450 1550
NoConn ~ 10350 1850
NoConn ~ 10350 1950
Wire Wire Line
	7850 1850 9150 1850
Wire Wire Line
	7850 1950 9150 1950
$Comp
L Connector:Conn_01x16_Female J6
U 1 1
P 8650 6650
F 0 "J6" H 8400 5600 50  0000 C CNN
F 1 "KMR-1.8 SPI" H 8750 5700 50  0000 C CNN
F 2 "KMR-1:KMR-1.8-SPI" H 8650 6650 50  0001 C CNN
F 3 "~" H 8650 6650 50  0001 C CNN
	1    8650 6650
	1    0    0    -1  
$EndComp
Text Label 5850 7150 0    50   ~ 0
SD_MOSI
Text Label 5850 7250 0    50   ~ 0
SD_CS
Text Label 4000 3150 2    50   ~ 0
SD_CS
Text Label 800  2050 0    50   ~ 0
SD_MISO
Text Label 800  1850 0    50   ~ 0
SD_MOSI
Text Label 800  2250 0    50   ~ 0
SD_SCK
Wire Wire Line
	800  1850 1500 1850
Wire Wire Line
	1500 1850 1500 1950
Connection ~ 1500 1950
Wire Wire Line
	1500 1950 1700 1950
Wire Wire Line
	800  2050 1700 2050
Wire Wire Line
	800  2250 1500 2250
Wire Wire Line
	1500 2250 1500 2150
Connection ~ 1500 2150
Wire Wire Line
	1500 2150 1700 2150
Wire Wire Line
	4000 3150 3100 3150
Text Label 5850 6950 0    50   ~ 0
SD_SCK
Text Label 5850 7050 0    50   ~ 0
SD_MISO
$Comp
L Jumper:SolderJumper_2_Bridged JP1
U 1 1
P 6500 6950
F 0 "JP1" H 6650 7000 50  0000 C CNN
F 1 "SolderJumper_2_Bridged" H 6500 7064 50  0001 C CNN
F 2 "Jumper:SolderJumper-2_P1.3mm_Bridged_RoundedPad1.0x1.5mm" H 6500 6950 50  0001 C CNN
F 3 "~" H 6500 6950 50  0001 C CNN
	1    6500 6950
	1    0    0    -1  
$EndComp
$Comp
L Jumper:SolderJumper_2_Bridged JP2
U 1 1
P 6700 7050
F 0 "JP2" H 6850 7100 50  0000 C CNN
F 1 "SolderJumper_2_Bridged" H 6700 7164 50  0001 C CNN
F 2 "Jumper:SolderJumper-2_P1.3mm_Bridged_RoundedPad1.0x1.5mm" H 6700 7050 50  0001 C CNN
F 3 "~" H 6700 7050 50  0001 C CNN
	1    6700 7050
	1    0    0    -1  
$EndComp
$Comp
L Jumper:SolderJumper_2_Bridged JP3
U 1 1
P 6900 7150
F 0 "JP3" H 7050 7200 50  0000 C CNN
F 1 "SolderJumper_2_Bridged" H 6900 7264 50  0001 C CNN
F 2 "Jumper:SolderJumper-2_P1.3mm_Bridged_RoundedPad1.0x1.5mm" H 6900 7150 50  0001 C CNN
F 3 "~" H 6900 7150 50  0001 C CNN
	1    6900 7150
	1    0    0    -1  
$EndComp
$Comp
L Jumper:SolderJumper_2_Bridged JP4
U 1 1
P 7100 7250
F 0 "JP4" H 7250 7300 50  0000 C CNN
F 1 "SolderJumper_2_Bridged" H 7100 7364 50  0001 C CNN
F 2 "Jumper:SolderJumper-2_P1.3mm_Bridged_RoundedPad1.0x1.5mm" H 7100 7250 50  0001 C CNN
F 3 "~" H 7100 7250 50  0001 C CNN
	1    7100 7250
	1    0    0    -1  
$EndComp
Wire Wire Line
	5850 6950 6350 6950
Wire Wire Line
	5850 7050 6550 7050
Wire Wire Line
	5850 7150 6750 7150
Wire Wire Line
	5850 7250 6950 7250
Wire Wire Line
	6650 6950 8450 6950
Wire Wire Line
	6850 7050 8450 7050
Wire Wire Line
	7050 7150 8450 7150
Wire Wire Line
	7250 7250 8450 7250
$EndSCHEMATC
